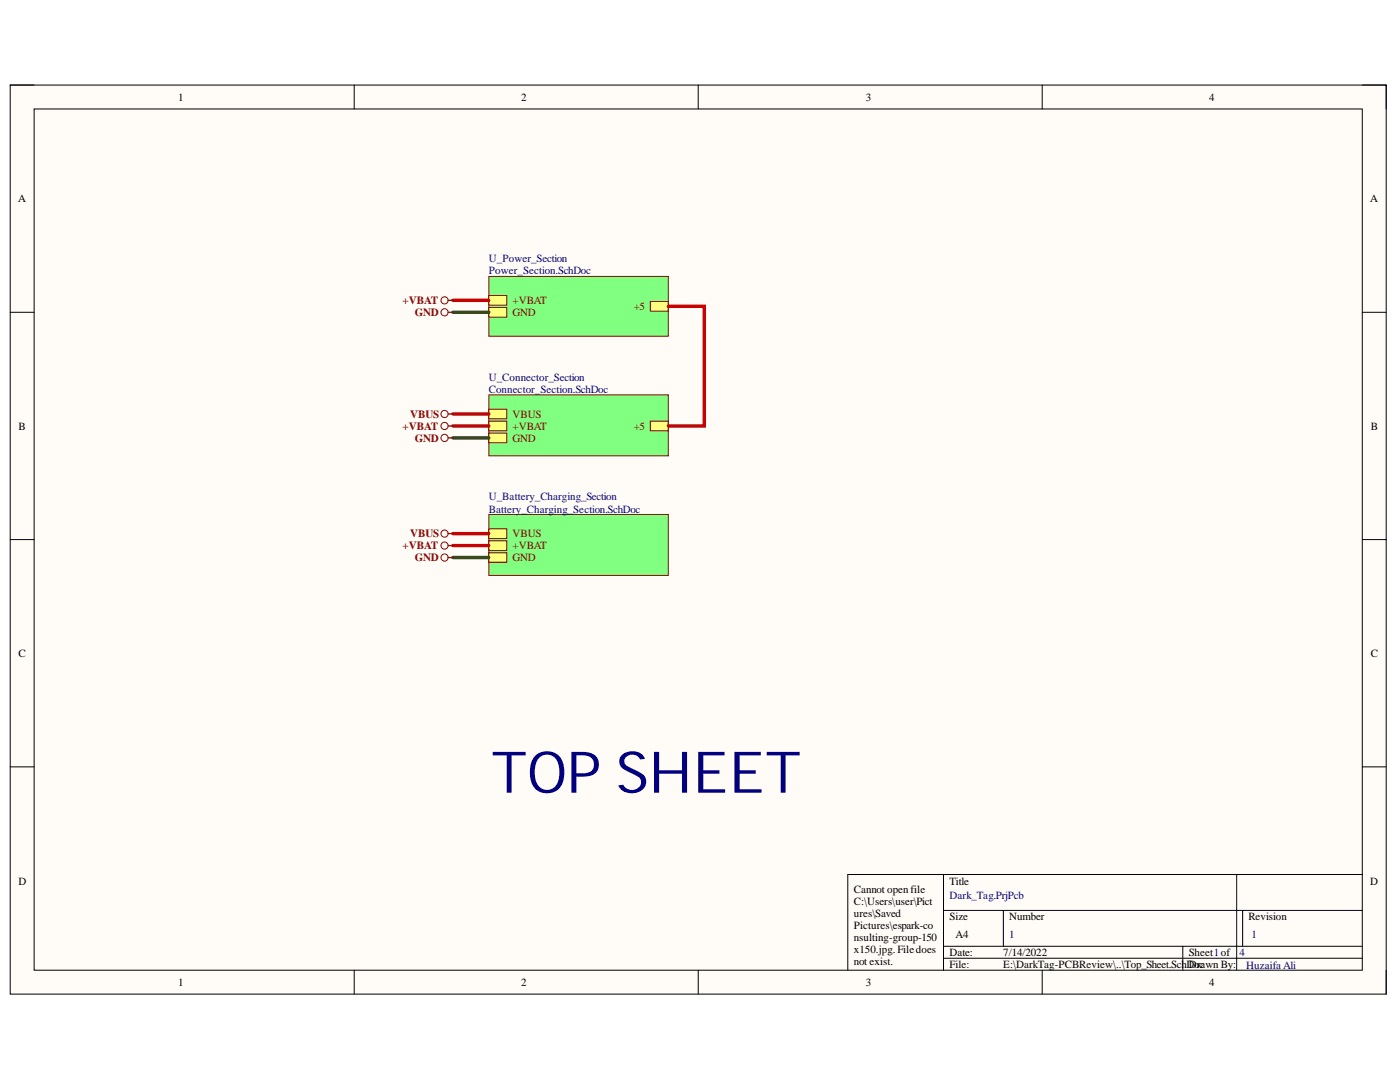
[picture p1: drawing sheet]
<svg xmlns="http://www.w3.org/2000/svg" width="279mm" height="216mm" viewBox="0 0 279 216" stroke-linecap="round" stroke-linejoin="round" font-family="sans-serif">
<path d="M2 17h274.6v181.4h-274.6z" fill-rule="evenodd" fill="#fffcf8"/>
<path d="M2 17h274.6v181.4h-274.6z" fill="none" stroke="#000" stroke-width=".2"/>
<path d="M6.8 21.7h265.1v171.9h-265.1z" fill-rule="evenodd" fill="#fffcf8"/>
<g fill="none" stroke="#000" stroke-width=".2">
<path d="M2 17h4.8M70.7 17v4.7M139.3 17v4.7M208 17v4.7M271.9 17h4.7v4.7M6.8 21.7h265.1v171.9h-265.1zM2 62.3h4.8M271.9 62.3h4.7M2 107.7h4.8M271.9 107.7h4.7M2 153h4.8M271.9 153h4.7"/>
<path d="M188.3 174.5v19.1M246.8 174.5v19.1M271.9 174.5h-102.7v19.1M70.7 193.6v4.8M139.3 193.6v4.8M188.3 181.7h83.6M188.3 188.8h83.6M188.3 191.2h83.6M200.2 181.7v7.1M208 193.6v4.8M236.1 188.8v4.8M248 181.7v7.1"/>
<path d="M276.6 193.6v4.8"/>
</g>
<path d="M97.6 55.2h35.8v11.9h-35.8z" fill-rule="evenodd" fill="#80ff80"/>
<path d="M97.6 55.2h35.8v11.9h-35.8z" fill="none" stroke="#800000" stroke-width=".2"/>
<path d="M97.6 59h3.5v1.9h-3.5z" fill-rule="evenodd" fill="#ffff80"/>
<path d="M97.6 59h3.5v1.9h-3.5z" fill="none" stroke="#800000" stroke-width=".2"/>
<path d="M97.6 61.4h3.5v1.9h-3.5z" fill-rule="evenodd" fill="#ffff80"/>
<path d="M97.6 61.4h3.5v1.9h-3.5z" fill="none" stroke="#800000" stroke-width=".2"/>
<path d="M129.8 60.2h3.6v1.9h-3.6z" fill-rule="evenodd" fill="#ffff80"/>
<path d="M129.8 60.2h3.6v1.9h-3.6z" fill="none" stroke="#800000" stroke-width=".2"/>
<path d="M97.6 78.8h35.8v12.2h-35.8z" fill-rule="evenodd" fill="#80ff80"/>
<path d="M97.6 78.8h35.8v12.2h-35.8z" fill="none" stroke="#800000" stroke-width=".2"/>
<path d="M97.6 86.4h3.5v1.9h-3.5z" fill-rule="evenodd" fill="#ffff80"/>
<path d="M97.6 86.4h3.5v1.9h-3.5z" fill="none" stroke="#800000" stroke-width=".2"/>
<path d="M129.8 84h3.6v2h-3.6z" fill-rule="evenodd" fill="#ffff80"/>
<path d="M129.8 84h3.6v2h-3.6z" fill="none" stroke="#800000" stroke-width=".2"/>
<path d="M97.6 81.7h3.5v1.9h-3.5z" fill-rule="evenodd" fill="#ffff80"/>
<path d="M97.6 81.7h3.5v1.9h-3.5z" fill="none" stroke="#800000" stroke-width=".2"/>
<path d="M97.6 84h3.5v2h-3.5z" fill-rule="evenodd" fill="#ffff80"/>
<path d="M97.6 84h3.5v2h-3.5z" fill="none" stroke="#800000" stroke-width=".2"/>
<path d="M97.6 102.7h35.8v12.1h-35.8z" fill-rule="evenodd" fill="#80ff80"/>
<path d="M97.6 102.7h35.8v12.1h-35.8z" fill="none" stroke="#800000" stroke-width=".2"/>
<path d="M97.6 110.3h3.5v1.9h-3.5z" fill-rule="evenodd" fill="#ffff80"/>
<path d="M97.6 110.3h3.5v1.9h-3.5z" fill="none" stroke="#800000" stroke-width=".2"/>
<path d="M97.6 105.5h3.5v1.9h-3.5z" fill-rule="evenodd" fill="#ffff80"/>
<path d="M97.6 105.5h3.5v1.9h-3.5z" fill="none" stroke="#800000" stroke-width=".2"/>
<path d="M97.6 107.9h3.5v1.9h-3.5z" fill-rule="evenodd" fill="#ffff80"/>
<g fill="none" stroke="#800000" stroke-width=".2">
<path d="M97.6 107.9h3.5v1.9h-3.5z"/>
<circle cx="88.7" cy="59.9" r=".72"/>
<circle cx="88.7" cy="62.3" r=".72"/>
<circle cx="88.7" cy="82.6" r=".72"/>
<circle cx="88.7" cy="85" r=".72"/>
<circle cx="88.7" cy="87.4" r=".72"/>
<circle cx="88.7" cy="106.5" r=".72"/>
<circle cx="88.7" cy="108.9" r=".72"/>
<circle cx="88.7" cy="111.2" r=".72"/>
</g>
<path d="M90.4 59.9h7.2M133.4 61.1h7.1v23.9h-7.1M90.4 82.6h7.2M90.4 85h7.2M90.4 106.5h7.2M90.4 108.9h7.2" fill="none" stroke="#c00" stroke-width=".68"/>
<path d="M89.4 59.9h1M89.4 62.3h1M89.4 85h1M89.4 82.6h1M89.4 87.4h1M89.4 108.9h1M89.4 106.5h1M89.4 111.2h1" fill="none" stroke="#800000" stroke-width=".25"/>
<path d="M90.4 62.3h7.2M90.4 87.4h7.2M90.4 111.2h7.2" fill="none" stroke="#274e13" stroke-width=".68"/>
<text font-size="11.5" fill="#000080" x="98" y="158.2">TOP SHEET</text>
<g font-size="2.2">
<text x="35.6" y="20.1">1</text>
<text x="104" y="20.1">2</text>
<text x="172.8" y="20.1">3</text>
<text x="241.3" y="20.1">4</text>
<text x="3.6" y="40.4">A</text>
<text x="273.5" y="40.4">A</text>
<text x="3.7" y="85.7">B</text>
<text x="273.6" y="85.7">B</text>
<text x="3.7" y="131.1">C</text>
<text x="273.6" y="131.1">C</text>
<text x="3.7" y="176.5">D</text>
<text x="170.4" y="178.3">Cannot openfile</text>
<text x="189.5" y="176.5">Title</text>
<text x="273.5" y="176.5">D</text>
<text x="170.4" y="180.6">C:\Users\user\Pict</text>
<text x="170.4" y="183">ures\Saved</text>
<text x="170.4" y="185.4">Pictures\espark-co</text>
<text x="189.5" y="183.6">Size</text>
<text x="201.4" y="183.6">Number</text>
<text x="249.1" y="183.6">Revision</text>
<text x="170.4" y="187.8">nsulting-group-150</text>
<text x="170.4" y="190.2">x150.jpg.Filedoes</text>
<text x="189.5" y="190.8">Date:</text>
<text x="190.7" y="187.2">A4</text>
<text x="200.2" y="190.8">7/14/2022</text>
<text x="237.2" y="190.8">Sheet1of</text>
<text x="35.6" y="196.8">1</text>
<text x="104" y="196.8">2</text>
<text x="170.4" y="192.5">not exist.</text>
<text x="172.8" y="196.8">3</text>
<text x="189.5" y="193.1">File:</text>
<text x="200.2" y="193.1">E:\DarkTag-PCBReview\..\Top_Sheet.SchDoc</text>
<text x="237.2" y="193.1">Drawn By:</text>
<text x="241.3" y="196.8">4</text>
</g>
<g font-size="2.2" fill="#000080">
<text x="97.6" y="52.4">U_Power_Section</text>
<text x="97.6" y="54.7">Power_Section.SchDoc</text>
<text x="97.6" y="76">U_Connector_Section</text>
<text x="97.6" y="78.4">Connector_Section.SchDoc</text>
<text x="97.6" y="99.8">U_Battery_Charging_Section</text>
<text x="97.6" y="102.3">Battery_Charging_Section.SchDoc</text>
<text x="189.5" y="179.4">Dark_Tag.PrjPcb</text>
<text x="201.4" y="187.2">1</text>
<text x="247.4" y="190.8">4</text>
<text x="249.7" y="187.2">1</text>
<text x="248.7" y="193.4">Huzaifa Ali</text>
</g>
<g font-size="2.2" fill="#800000">
<text x="80.3" y="60.7">+VBAT</text>
<text x="82.8" y="63.1">GND</text>
<text x="102.3" y="60.7">+VBAT</text>
<text x="102.3" y="63.1">GND</text>
<text x="126.5" y="61.9">+5</text>
<text x="81.9" y="83.3">VBUS</text>
<text x="102.3" y="83.3">VBUS</text>
<text x="80.3" y="85.7">+VBAT</text>
<text x="82.8" y="88.2">GND</text>
<text x="102.3" y="88.2">GND</text>
<text x="102.3" y="85.7">+VBAT</text>
<text x="126.5" y="85.7">+5</text>
<text x="81.9" y="107.2">VBUS</text>
<text x="102.3" y="107.2">VBUS</text>
<text x="80.3" y="109.6">+VBAT</text>
<text x="82.8" y="112">GND</text>
<text x="102.3" y="112">GND</text>
<text x="102.3" y="109.6">+VBAT</text>
</g>
</svg>
